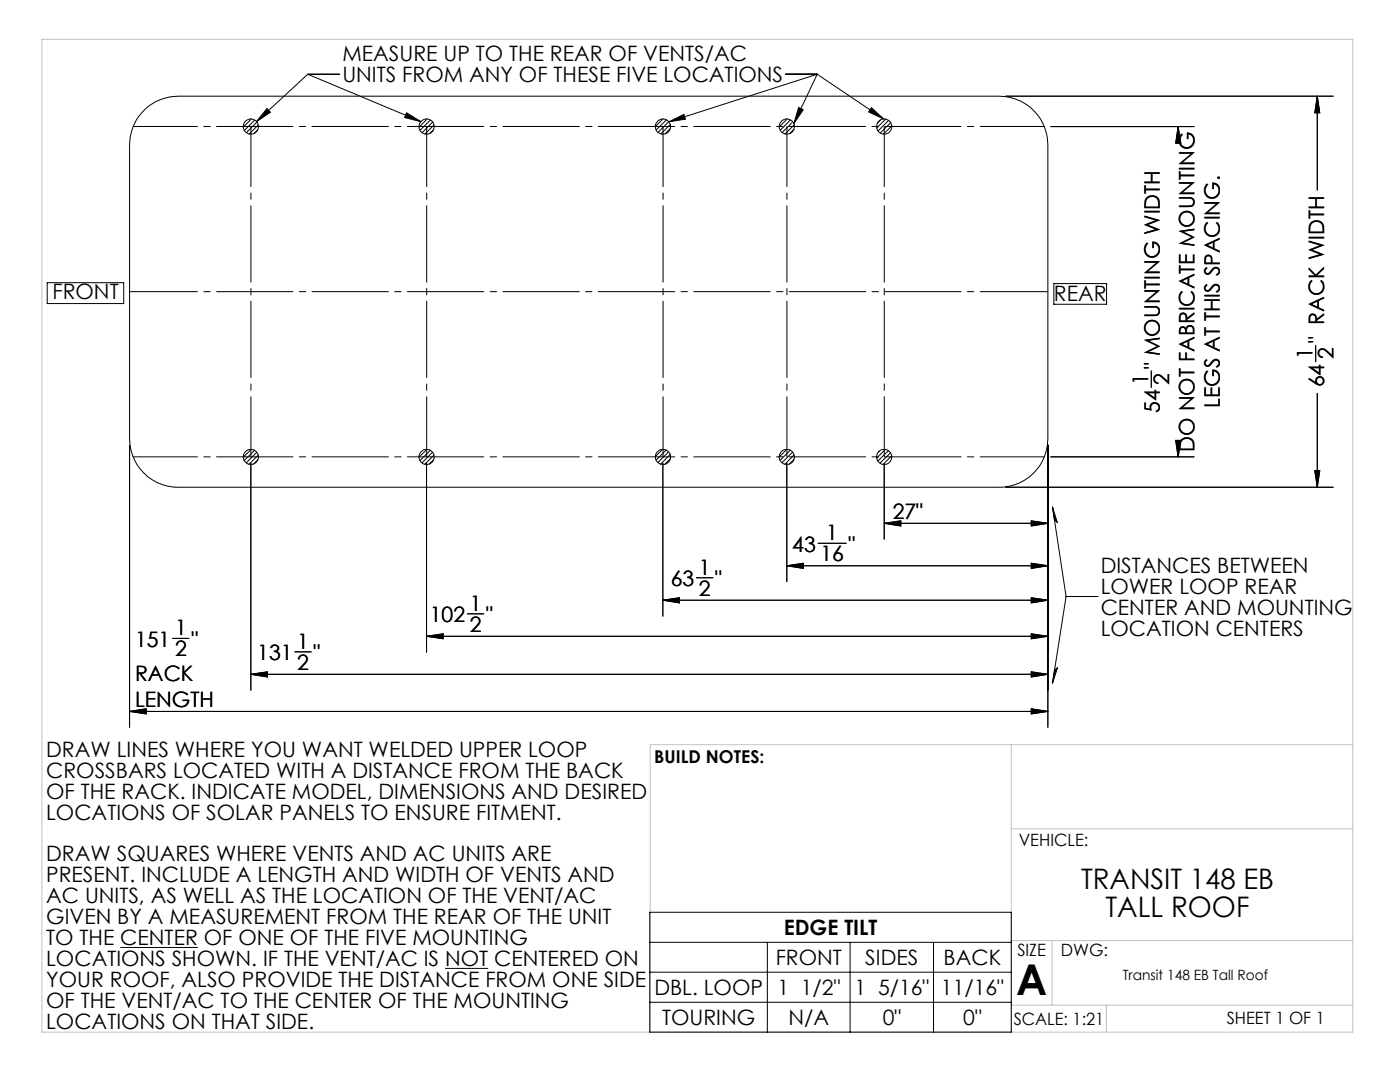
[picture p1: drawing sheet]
<svg xmlns="http://www.w3.org/2000/svg" width="279mm" height="216mm" viewBox="0 0 279 216" stroke-linecap="round" stroke-linejoin="round" font-family="sans-serif">
<path d="M8.4 7.8h261.6v198.2h-261.6zM201.8 148.6v57.4M270 148.6h-140.2v57.4M201.8 165.4h68.2M201.8 187.7h68.2M210 187.7v12.9M201.8 200.6h68.2M220.8 200.6v5.4" fill="none" stroke="#c0c0c0" stroke-width=".2"/>
<g fill="none" stroke="#000" stroke-width=".2">
<path d="M61.4 14.8h6.4M61.4 14.8l-10.2 9.5M61.4 14.8l22.6 9.5M156.7 14.8h6.4M163.1 14.8l-4.7 9.9M163.1 14.8l13.3 8.9M163.1 14.8l-29.6 9.5M200.7 19.2h65.4M262.9 19.2v18.7M262.9 19.2l.5 3.3h-1zM29 21.7a9.9 9.9 0 0 1 6.6-2.5h163.8a9.8 9.8 0 0 1 9.7 9.7v58.7a9.7 9.7 0 0 1-9.7 9.6h-163.8a9.7 9.7 0 0 1-9.7-9.6v-58.7a9.8 9.8 0 0 1 3.1-7.2zM50.2 23.7l-1.7 1.7"/>
<path d="M50.8 24l-2 2M51.3 24.3l-2.1 2.2M51.4 25.9l-.7 .7M51.5 24.9l-1.8 1.8M53.3 21.7l.7 .7-2.8 1.9zM81.1 22.5l2.9 1.8-3.2-.8zM85.2 23.7l-1.6 1.7M85.9 24l-2.1 2M86.4 24.3l-2.2 2.2M86.5 25.9l-.7 .7M86.6 24.9l-1.8 1.8M132.3 23.7l-1.5 1.5"/>
<path d="M133 23.9l-2 2M133.5 24.3l-2.2 2.1M133.5 24.3l3-1.5 .3 1zM133.7 25.7l-.9 1M133.8 24.8l-1.9 1.9M157.1 23.7l-1.6 1.6M157.8 23.9l-2.1 2.1M158 24.5l-1.9 2M158.4 25.8l-.8 .9M158.5 24.9l-1.8 1.8M159.4 21.4l.9 .5-1.9 2.8zM173.9 21.5l2.5 2.2-3-1.4z"/>
<path d="M175.7 24l-.5 .5M176.7 23.8l-1.7 1.7M177.3 24l-2.1 2.1M177.7 24.5l-2 2.1M178 25.1l-1.7 1.7M209.7 25.3h28.6M235.1 25.3v1M235.1 25.3l.6 3.3h-1.1zM9.4 56.4h15.3v4.2h-15.3zM210.3 56.6h10.5v4.1h-10.5zM229.8 74v3.3M262.6 68.9v3.3"/>
<path d="M262.9 78.5v18.7M25.9 88.8v56.3M50.1 92.4v45.3M50.1 89.7l-1.6 1.5M50.8 89.9l-2.1 2M51.3 90.2l-2.2 2.2M51.5 91.7l-.9 .9M51.5 90.8l-1.8 1.8M85.1 92.4v37.7M85.2 89.7l-1.6 1.5M85.9 89.9l-2.1 2M86.3 90.2l-2.1 2.2"/>
<path d="M86.5 91.7l-.8 .9M86.6 90.8l-1.8 1.8M132.2 89.7l-1.4 1.4M132.3 92.4v30.5M132.9 89.8l-1.9 2M133.4 90.2l-2.1 2.1M133.7 90.7l-1.9 1.9M133.8 91.5l-1.1 1.1M157 89.7l-1.5 1.5M157 92.4v23.7M157.7 89.8l-2 2.1M158.2 90.2l-2.1 2.1"/>
<path d="M158.5 90.8l-1.9 1.8M158.5 91.7l-1 .9M175.5 90l-.2 .2M176.5 92.4v15.2M176.7 89.7l-1.7 1.7M177.3 89.9l-2.1 2.1M177.7 90.3l-2.1 2.1M177.9 91l-1.7 1.7M200.7 97.2h65.4M209.1 88.8v56.3M209.7 91.2h28.6M234.6 87.9h1.1l-.6 3.3z"/>
<path d="M235.1 90.1v1.1M262.4 93.9h1l-.5 3.3zM132.3 119.8l3.3-.5v1zM132.3 119.8h76.8M139 115.3h3.3M157 112.9l3.3-.5v1zM157 112.9h52.1M163.3 108.4h5.6M176.5 104.4l3.3-.5v1.1zM176.5 104.4h32.6M205.8 103.9l3.3 .5-3.3 .6zM205.8 112.4l3.3 .5-3.3 .5z"/>
<path d="M205.8 119.3l3.3 .5-3.3 .5zM210 101.1l1 3.3-.1-.3-.4-.2zM210 101.1l2.8 17.9M212.8 119h6.3M212.8 119l-2.8 17.3M34.4 127.4h3.3M50.1 134.5l3.3-.4v1zM50.1 134.5h159M58.8 130.1h3.3M85.1 127l3.3-.5v1zM85.1 127h124M93.3 122.5h3.3"/>
<path d="M205.8 126.5l3.3 .5-3.3 .5zM205.8 134.1l3.3 .4-3.3 .6zM210.5 133.6l.3-.1 .3-.3-1.1 3.1zM25.9 142l3.3-.6v1.1zM25.9 142h183.2M205.8 141.4l3.3 .6-3.3 .5zM24 189.1h15.5M88.8 193.2h8.6M129.7 182h72.1v24h-72.1zM129.7 188h72.1M129.7 194h72.1M129.7 200h72.1"/>
<path d="M153.1 188v18M169.7 188v18M186.3 188v18"/>
<circle cx="50.1" cy="25.3" r="1.51"/>
<circle cx="85.1" cy="25.3" r="1.51"/>
<circle cx="132.3" cy="25.3" r="1.51"/>
<circle cx="157" cy="25.3" r="1.51"/>
<circle cx="176.5" cy="25.3" r="1.51"/>
<circle cx="50.1" cy="91.2" r="1.51"/>
<circle cx="85.1" cy="91.2" r="1.51"/>
<circle cx="132.3" cy="91.2" r="1.51"/>
<circle cx="157" cy="91.2" r="1.51"/>
<circle cx="176.5" cy="91.2" r="1.51"/>
</g>
<path d="M25.9 58.2h183.2" fill="none" stroke="#000" stroke-width=".2" stroke-dasharray="15.2 1.3 1.3 1.3" stroke-dashoffset="1.7"/>
<path d="M50.1 25.2v66M85.2 25.2v66M132.3 25.2v66M157 25.2v66M176.5 25.2v66" fill="none" stroke="#000" stroke-width=".2" stroke-dasharray="15.2 1.3 1.3 1.3" stroke-dashoffset="3.2"/>
<path d="M26.6 25.2h181.8M26.6 91.2h181.8" fill="none" stroke="#000" stroke-width=".2" stroke-dasharray="15.2 1.3 1.3 1.3" stroke-dashoffset="2.4"/>
<g fill="#000">
<path d="M262.9 19.2l.5 3.3h-1zM262.4 93.9h1l-.5 3.3z"/>
<path d="M262.9 19.2l.5 3.3h-1zM262.4 93.9h1l-.5 3.3z"/>
<path d="M53.3 21.7l.7 .7-2.8 1.9zM81.1 22.5l2.9 1.8-3.2-.8zM159.4 21.4l.9 .5-1.9 2.8zM173.9 21.5l2.5 2.2-3-1.4zM133.5 24.3l3-1.5 .3 1zM210.5 133.6l-.5 2.7 1.1-3.1-.3 .3zM210 101.1l1 3.3-.1-.3-.4-.2z"/>
<path d="M235.1 25.3l.6 3.3h-1.1zM234.6 87.9h1.1l-.6 3.3z"/>
<path d="M235.1 25.3l.6 3.3h-1.1zM234.6 87.9h1.1l-.6 3.3z"/>
<path d="M205.8 141.4l3.3 .6-3.3 .5zM25.9 142l3.3-.6v1.1zM205.8 103.9l3.3 .5-3.3 .6zM176.5 104.4l3.3-.5v1.1zM205.8 112.4l3.3 .5-3.3 .5zM157 112.9l3.3-.5v1zM205.8 126.5l3.3 .5-3.3 .5zM85.1 127l3.3-.5v1zM205.8 134.1l3.3 .4-3.3 .6zM50.1 134.5l3.3-.4v1zM205.8 119.3l3.3 .5-3.3 .5zM132.3 119.8l3.3-.5v1z"/>
<path d="M205.8 141.4l3.3 .6-3.3 .5zM25.9 142l3.3-.6v1.1zM205.8 103.9l3.3 .5-3.3 .6zM176.5 104.4l3.3-.5v1.1zM205.8 112.4l3.3 .5-3.3 .5zM157 112.9l3.3-.5v1zM205.8 126.5l3.3 .5-3.3 .5zM85.1 127l3.3-.5v1zM205.8 134.1l3.3 .4-3.3 .6zM50.1 134.5l3.3-.4v1zM205.8 119.3l3.3 .5-3.3 .5zM132.3 119.8l3.3-.5v1z"/>
</g>
<text font-size="8.5" x="202.8" y="198.5">A</text>
<g font-size="5.6">
<text x="215.8" y="177.3">TRANSIT 148 EB</text>
<text x="220.6" y="183">TALL ROOF</text>
</g>
<g font-size="4.2">
<text x="68.3" y="12.2">MEASURE UP TO THE REAR OF VENTS/AC</text>
<text x="68.3" y="16.4">UNITS FROM ANY OF THESE FIVE LOCATIONS</text>
<text x="10.5" y="59.6">FRONT</text>
<text x="210.3" y="60.1">REAR</text>
<text x="261.9" y="71.7" transform="rotate(-90 261.9 71.7)">1</text>
<text x="264.3" y="68.4" transform="rotate(-90 264.3 68.4)">&quot; RACK WIDTH</text>
<text x="266.1" y="71.7" transform="rotate(-90 266.1 71.7)">2</text>
<text x="229.1" y="76.8" transform="rotate(-90 229.1 76.8)">1</text>
<text x="231.5" y="73.5" transform="rotate(-90 231.5 73.5)">&quot; MOUNTING WIDTH</text>
<text x="233.3" y="76.8" transform="rotate(-90 233.3 76.8)">2</text>
<text x="264.3" y="77.3" transform="rotate(-90 264.3 77.3)">64</text>
<text x="231.5" y="82.4" transform="rotate(-90 231.5 82.4)">54</text>
<text x="243.4" y="81.4" transform="rotate(-90 243.4 81.4)">LEGS AT THIS SPACING.</text>
<text x="238.4" y="90.1" transform="rotate(-90 238.4 90.1)">DO NOT FABRICATE MOUNTING</text>
<text x="164.9" y="107.8">1</text>
<text x="178.2" y="103.5">27&quot;</text>
<text x="158.1" y="110.1">43</text>
<text x="163.7" y="112">16</text>
<text x="169.4" y="110.1">&quot;</text>
<text x="133.8" y="117">63</text>
<text x="139.5" y="114.6">1</text>
<text x="139.5" y="118.8">2</text>
<text x="142.7" y="117">&quot;</text>
<text x="219.7" y="114.4">DISTANCES BETWEEN</text>
<text x="219.7" y="118.5">LOWER LOOP REAR</text>
<text x="85.8" y="124.2">102</text>
<text x="93.8" y="121.8">1</text>
<text x="97" y="124.2">&quot;</text>
<text x="219.7" y="122.7">CENTER AND MOUNTING</text>
<text x="27" y="129.1">151</text>
<text x="34.9" y="126.7">1</text>
<text x="34.9" y="130.9">2</text>
<text x="38.2" y="129.1">&quot;</text>
<text x="51.4" y="131.7">131</text>
<text x="59.3" y="129.4">1</text>
<text x="62.6" y="131.7">&quot;</text>
<text x="93.8" y="126">2</text>
<text x="219.7" y="126.9">LOCATION CENTERS</text>
<text x="27" y="136">RACK</text>
<text x="59.3" y="133.6">2</text>
<text x="27" y="141">LENGTH</text>
<text x="9.2" y="151">DRAW LINES WHERE YOU WANT WELDED UPPER LOOP</text>
<text x="9.2" y="155.2">CROSSBARS LOCATED WITH A DISTANCE FROM THE BACK</text>
<text x="9.2" y="159.4">OF THE RACK. INDICATE MODEL, DIMENSIONS AND DESIRED</text>
<text x="9.2" y="163.5">LOCATIONS OF SOLAR PANELS TO ENSURE FITMENT.</text>
<text x="9.2" y="171.9">DRAW SQUARES WHERE VENTS AND AC UNITS ARE</text>
<text x="9.2" y="176.1">PRESENT. INCLUDE A LENGTH AND WIDTH OF VENTS AND</text>
<text x="9.2" y="180.2">AC UNITS, AS WELL AS THE LOCATION OF THE VENT/AC</text>
<text x="9.2" y="184.4">GIVEN BY A MEASUREMENT FROM THE REAR OF THE UNIT</text>
<text x="9.2" y="188.6">TO THE CENTER OF ONE OF THE FIVE MOUNTING</text>
<text x="156.4" y="186.5">EDGE TILT</text>
<text x="9.2" y="196.9">YOUR ROOF, ALSO PROVIDE THE DISTANCE FROM ONE SIDE</text>
<text x="9.2" y="192.8">LOCATIONS SHOWN. IF THE VENT/AC IS NOT CENTERED ON</text>
<text x="154.8" y="192.5">FRONT</text>
<text x="172.7" y="192.5">SIDES</text>
<text x="188.3" y="192.5">BACK</text>
<text x="9.2" y="201.1">OF THE VENT/AC TO THE CENTER OF THE MOUNTING</text>
<text x="130.6" y="198.5">DBL. LOOP</text>
<text x="155.1" y="198.5">1 1/2&quot;</text>
<text x="170.5" y="198.5">1 5/16&quot;</text>
<text x="187.8" y="198.5">11/16&quot;</text>
<text x="9.2" y="205.3">LOCATIONS ON THAT SIDE.</text>
<text x="132.1" y="204.5">TOURING</text>
<text x="157.4" y="204.5">N/A</text>
<text x="176.2" y="204.5">0&quot;</text>
<text x="192.2" y="204.5">0&quot;</text>
</g>
<text font-size="3.5" x="130.6" y="152.2">BUILD NOTES:</text>
<g font-size="3.4">
<text x="203.3" y="168.8">VEHICLE:</text>
<text x="203" y="190.8">SIZE</text>
<text x="211.7" y="190.8">DWG:</text>
<text x="202.3" y="204.6">SCALE: 1:21</text>
<text x="244.8" y="204.4">SHEET 1 OF 1</text>
</g>
<text font-size="2.8" x="224.1" y="195.5">Transit 148 EB Tall Roof</text>
</svg>
